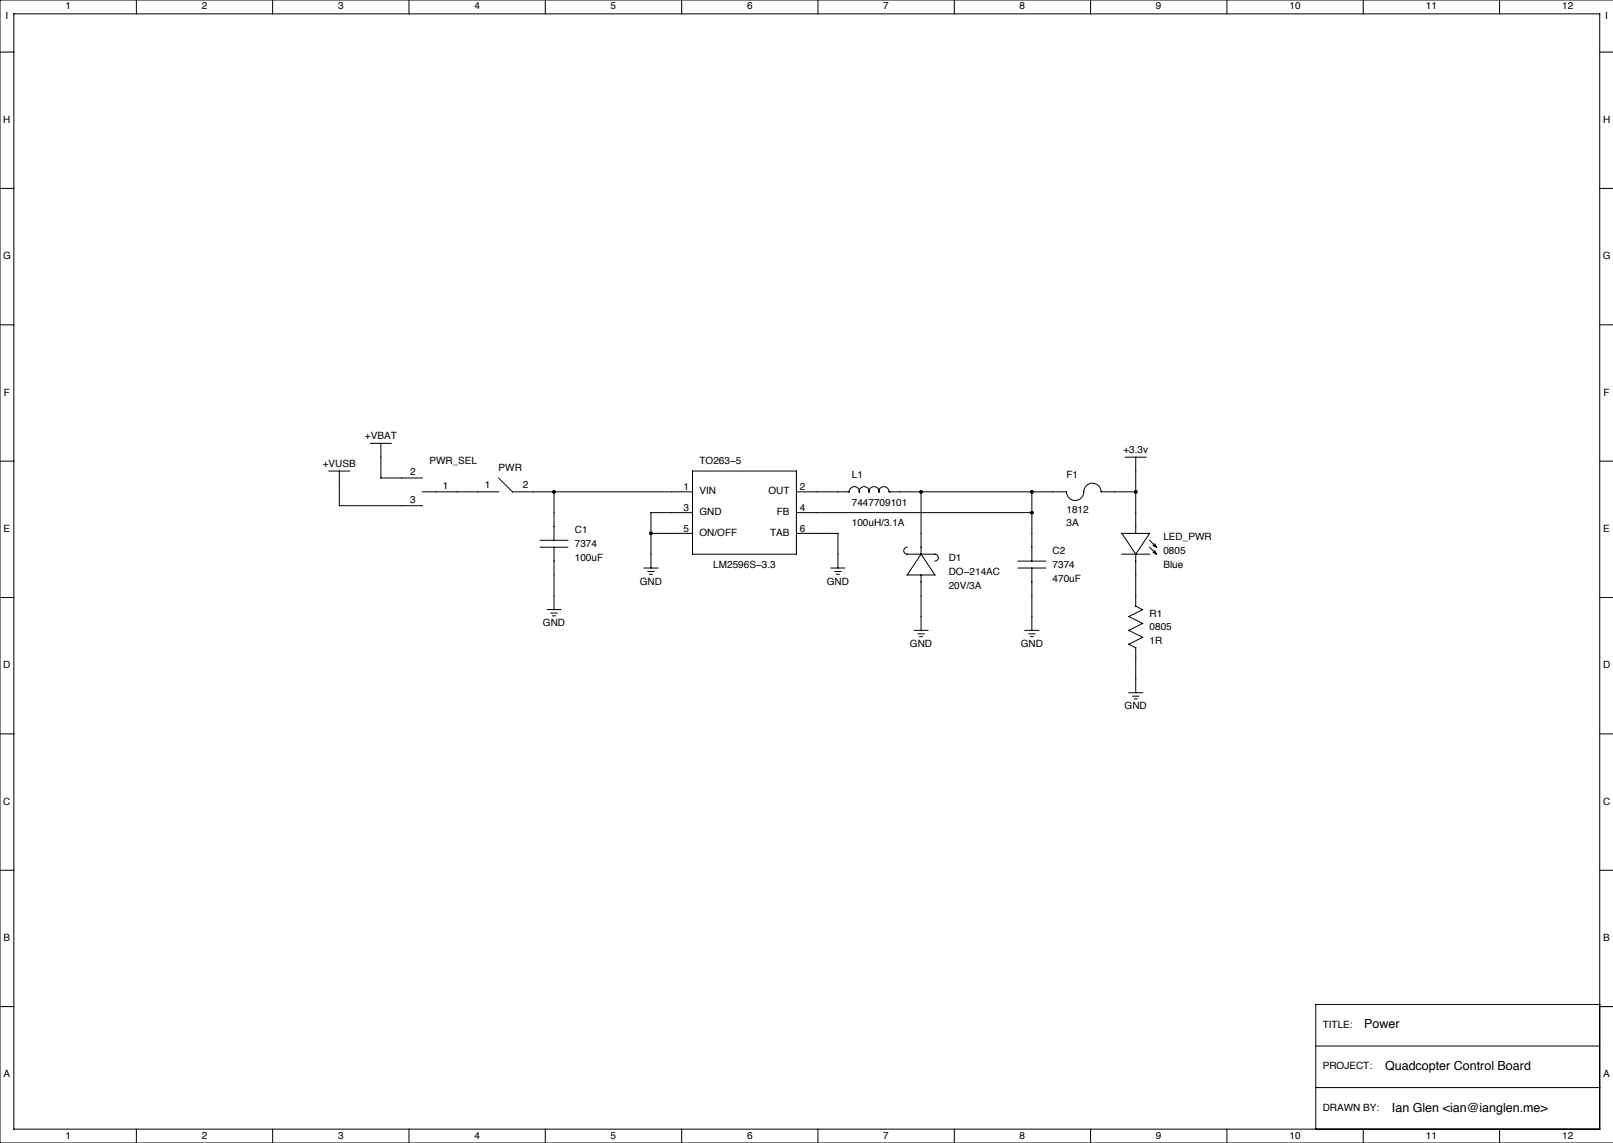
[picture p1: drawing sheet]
<svg xmlns="http://www.w3.org/2000/svg" width="592mm" height="419mm" viewBox="0 0 592 419" stroke-linecap="round" stroke-linejoin="round" font-family="sans-serif">
<g fill="none" stroke="#000" stroke-width=".37">
<path d="M0 19.1h5.1M5.1 5.1h581.6v408.9h-581.6zM50 0v5.1M100 0v5.1M150 0v5.1M200 0v5.1M250 0v5.1M300 0v5.1M350 0v5.1M400 0v5.1M450 0v5.1M500 0v5.1"/>
<path d="M550 0v5.1M586.7 19.1h5M591.7 0h-591.7v419.1h591.7M0 69.1h5.1M586.7 69.1h5M0 119.1h5.1M586.7 119.1h5M0 169.1h5.1M120.6 172.7h7.7M124.5 172.7v12.7h30.4M135.9 162.6h7.6M139.7 162.6v12.7h15.2"/>
<path d="M182.9 175.3l5.1 5h66M254 172.7h38.1v30.5h-38.1zM412.7 167.6h7.7M416.6 167.6v28M586.7 169.1h5M154.9 180.3h28M198.1 198.1h10.2M203.2 180.3v17.8M238.8 195.6h15.2M254 188h-15.2v20.3M292.1 180.3h19.4a1.86 1.86 0 0 1 1.9-1.9 1.86 1.86 0 0 1 1.8 2 1.81 1.81 0 0 1 1.8-2 1.81 1.81 0 0 1 1.8 2 1.81 1.81 0 0 1 1.8-2 1.81 1.81 0 0 1 1.8 2 1.86 1.86 0 0 1 1.8-2 1.86 1.86 0 0 1 1.9 1.9h65.1a3.2 3.2 0 0 0 3.5 3.2 3.2 3.2 0 0 0 2.9-3.8 3.2 3.2 0 0 1 3.4-2.5 3.2 3.2 0 0 1 2.9 3.1h12.7M292.1 195.6h15.2v12.7"/>
<path d="M292.1 188h86.4M337.8 180.3v22.9M378.5 180.3v25.4M411.5 195.6h10.1l-5 7.6zM421.6 198.1l2.6 2.6M423.5 199.4l.7 1.3M0 219.1h5.1M198.1 200.7h10.2M203.2 200.7v22.8M236.2 208.3h5.1M237.6 209.5h2.3M238.3 210.6h1"/>
<path d="M304.8 208.3h5.1M306.2 209.5h2.3M306.8 210.6h1M332.7 200.7a1.27 1.27 0 0 0-1.2 1.2 1.27 1.27 0 0 0 1.2 1.3h10.2a1.27 1.27 0 0 1 1.3 1.3 1.27 1.27 0 0 1-1.3 1.2M337.8 203.2l5.1 7.6h-10.2zM337.8 210.8v20.3M373.4 205.7h10.1M373.4 208.3h10.1M378.5 208.3v22.8M411.5 203.2h10.1M416.6 203.2v19.1l2.5 1.2-5.1 2.6 5.1 2.5-5.1 2.5 5.1 2.6-5.1 2.5 2.6 1.3v16.5M421.6 200.7l2.6 2.5"/>
<path d="M422.9 202.6l1.3 .6M422.9 200l1.3 .7M423.5 201.9l.7 1.3M586.7 219.1h5M200.7 223.5h5M202.1 224.8h2.2M202.7 225.8h1M335.3 231.1h5.1M336.7 232.4h2.3M337.3 233.4h1M375.9 231.1h5.1M377.3 232.4h2.3"/>
<path d="M378 233.4h1M414 254h5.1M415.4 255.3h2.3M416.1 256.3h1M0 269.1h5.1M586.7 269.1h5M0 319.1h5.1M586.7 319.1h5M0 369.1h5.1M586.7 368.3h-104.1v45.7M586.7 369.1h5M482.6 398.8h104.1"/>
<path d="M482.6 383.5h104.1M50 414v5.1M100 414v5.1M150 414v5.1M200 414v5.1M250 414v5.1M300 414v5.1M350 414v5.1M400 414v5.1M450 414v5.1M500 414v5.1M550 414v5.1"/>
</g>
<g fill="#000">
<circle cx="203.2" cy="180.3" r=".64"/>
<circle cx="238.8" cy="195.6" r=".64"/>
<circle cx="337.8" cy="180.3" r=".64"/>
<circle cx="378.5" cy="188" r=".63"/>
<circle cx="378.5" cy="180.3" r=".63"/>
<circle cx="416.6" cy="180.3" r=".64"/>
</g>
<g font-size="4.6">
<text x="500.4" y="377.1">Power</text>
<text x="508" y="392.4">Quadcopter Control Board</text>
<text x="510.5" y="407.6">Ian Glen &lt;ian@ianglen.me&gt;</text>
</g>
<g font-size="3.7">
<text x="24" y="3.4">1</text>
<text x="74" y="3.5">2</text>
<text x="124" y="3.5">3</text>
<text x="174" y="3.5">4</text>
<text x="224" y="3.4">5</text>
<text x="274" y="3.5">6</text>
<text x="324" y="3.4">7</text>
<text x="374" y="3.5">8</text>
<text x="424" y="3.5">9</text>
<text x="473" y="3.5">10</text>
<text x="523" y="3.4">11</text>
<text x="573" y="3.5">12</text>
<text x="2" y="6.9">I</text>
<text x="588.8" y="6.9">I</text>
<text x="1.2" y="45">H</text>
<text x="588" y="45">H</text>
<text x="1.1" y="95.1">G</text>
<text x="587.9" y="95.1">G</text>
<text x="1.4" y="145">F</text>
<text x="588.2" y="145">F</text>
<text x="133.8" y="160.9">+VBAT</text>
<text x="412" y="166">+3.3v</text>
<text x="118.4" y="171.1">+VUSB</text>
<text x="157.5" y="170.2">PWR_SEL</text>
<text x="182.9" y="172.7">PWR</text>
<text x="256.5" y="170.2">TO263−5</text>
<text x="150.5" y="174.1">2</text>
<text x="162.4" y="179.2">1</text>
<text x="177.8" y="179.1">1</text>
<text x="191.8" y="179.1">2</text>
<text x="250.7" y="179.7">1</text>
<text x="293.4" y="179.7">2</text>
<text x="312.4" y="175.3">L1</text>
<text x="391.2" y="175.3">F1</text>
<text x="150.5" y="184.3">3</text>
<text x="256.5" y="181.3">VIN</text>
<text x="281.8" y="181.3">OUT</text>
<text x="312.4" y="185.4">7447709101</text>
<text x="250.7" y="187.3">3</text>
<text x="256.5" y="188.9">GND</text>
<text x="284.9" y="188.9">FB</text>
<text x="293.4" y="187.3">4</text>
<text x="391.2" y="188">1812</text>
<text x="1.3" y="195">E</text>
<text x="210.8" y="195.6">C1</text>
<text x="250.7" y="194.9">5</text>
<text x="256.5" y="196.5">ON/OFF</text>
<text x="282.4" y="196.5">TAB</text>
<text x="293.4" y="194.9">6</text>
<text x="312.4" y="193">100uH/3.1A</text>
<text x="391.2" y="193">3A</text>
<text x="588.1" y="195">E</text>
<text x="210.8" y="200.7">7374</text>
<text x="386.1" y="203.2">C2</text>
<text x="426.7" y="198.1">LED_PWR</text>
<text x="426.7" y="203.2">0805</text>
<text x="210.8" y="205.7">100uF</text>
<text x="261.6" y="208.3">LM2596S−3.3</text>
<text x="348" y="205.7">D1</text>
<text x="386.1" y="208.3">7374</text>
<text x="426.7" y="208.3">Blue</text>
<text x="234.7" y="214.3">GND</text>
<text x="303.3" y="214.3">GND</text>
<text x="348" y="210.8">DO−214AC</text>
<text x="348" y="215.9">20V/3A</text>
<text x="386.1" y="213.4">470uF</text>
<text x="421.6" y="226.1">R1</text>
<text x="199.1" y="229.6">GND</text>
<text x="421.6" y="231.1">0805</text>
<text x="333.7" y="237.2">GND</text>
<text x="374.4" y="237.2">GND</text>
<text x="421.6" y="236.2">1R</text>
<text x="1.2" y="245">D</text>
<text x="588" y="245">D</text>
<text x="412.5" y="260">GND</text>
<text x="1.2" y="295.1">C</text>
<text x="588" y="295.1">C</text>
<text x="1.3" y="345">B</text>
<text x="588.1" y="345">B</text>
<text x="485.1" y="376.8">TITLE:</text>
<text x="1.3" y="395">A</text>
<text x="485.1" y="392.1">PROJECT:</text>
<text x="588.1" y="395">A</text>
<text x="485.1" y="407.3">DRAWN BY:</text>
<text x="24" y="417.5">1</text>
<text x="74" y="417.5">2</text>
<text x="124" y="417.5">3</text>
<text x="174" y="417.5">4</text>
<text x="224" y="417.5">5</text>
<text x="274" y="417.5">6</text>
<text x="324" y="417.5">7</text>
<text x="374" y="417.5">8</text>
<text x="424" y="417.5">9</text>
<text x="473" y="417.5">10</text>
<text x="523" y="417.5">11</text>
<text x="573" y="417.5">12</text>
</g>
</svg>
